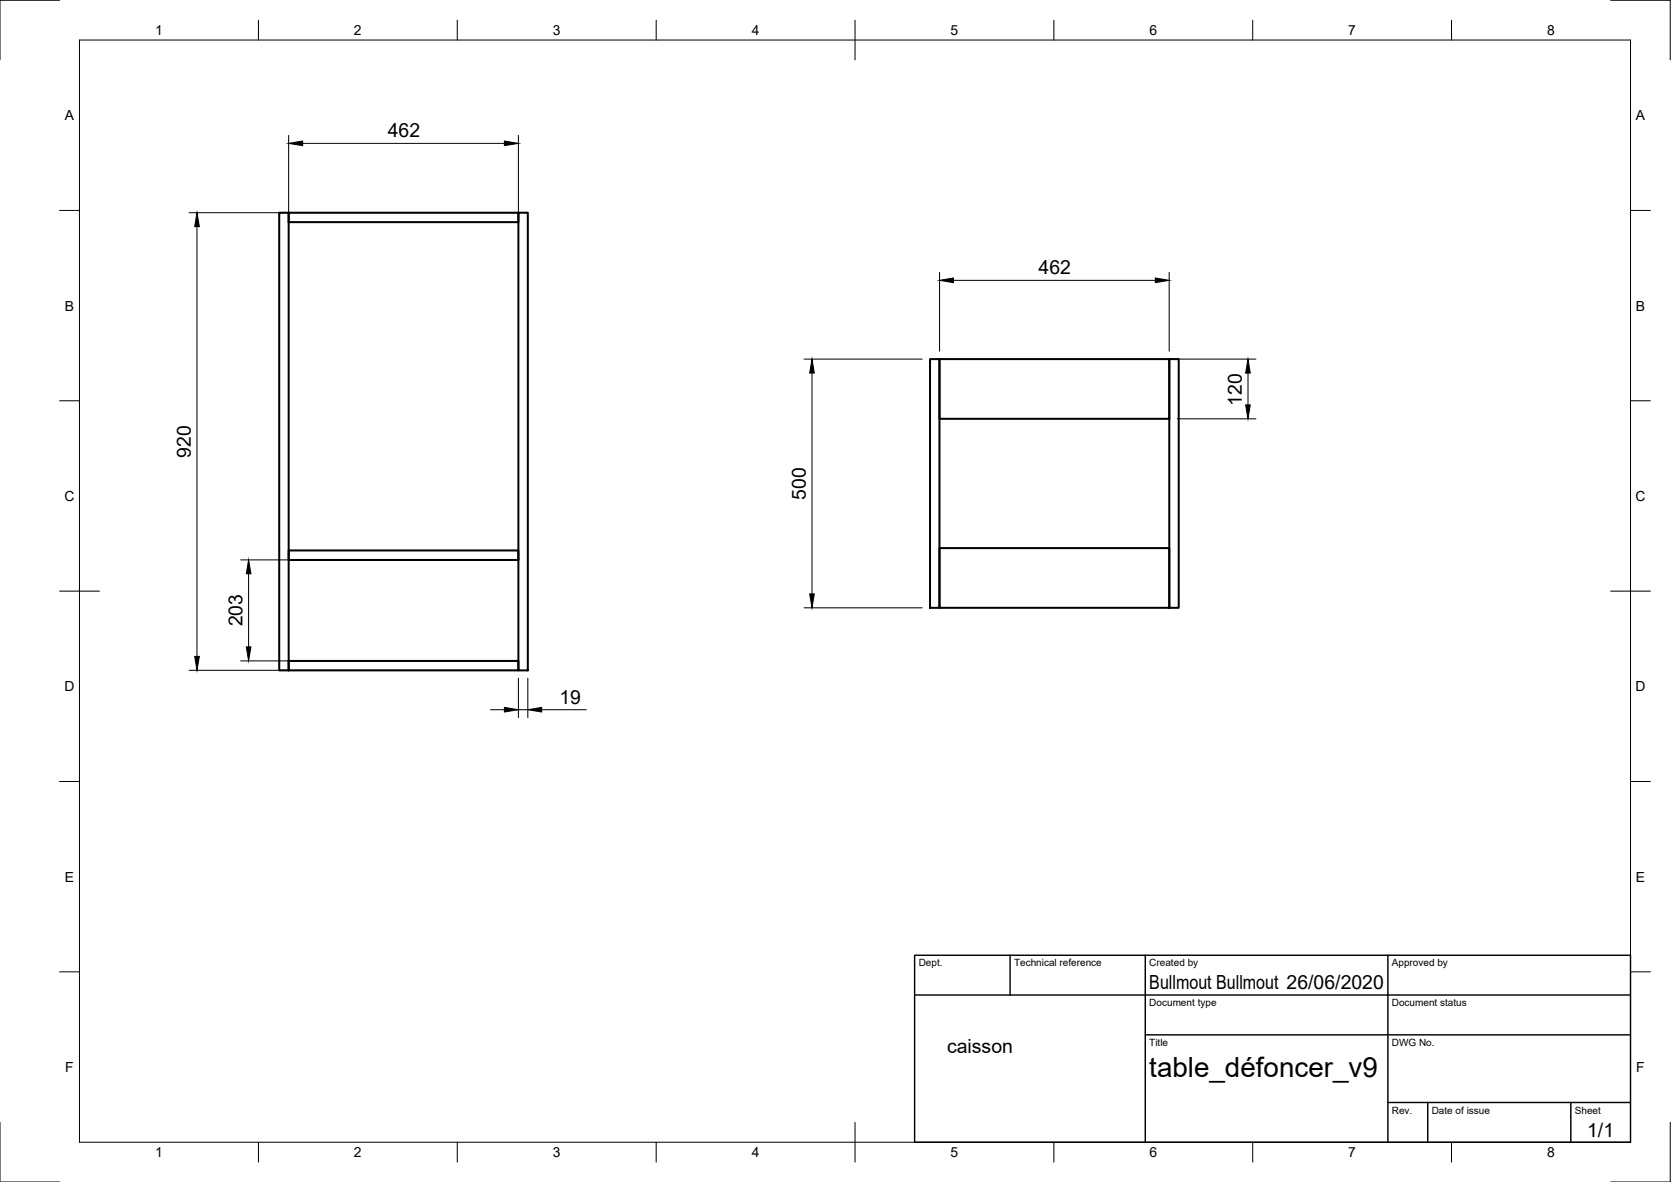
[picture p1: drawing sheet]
<svg xmlns="http://www.w3.org/2000/svg" width="420mm" height="297mm" viewBox="0 0 420 297" stroke-linecap="round" stroke-linejoin="round" font-family="sans-serif">
<!-- layer: Visible -->
<path d="M70.2 53.5h2.4v2.3h57.7v-2.3h-57.7v115h-2.4zM130.3 53.5h2.4v115h-2.4zM233.8 90.2h2.4v62.5h-2.4zM236.2 90.2h57.8v15h-57.8zM294 90.2h2.4v62.5h-2.4zM72.6 138.3h57.7v2.4h-57.7zM236.2 137.7h57.8v15h-57.8zM72.6 166.1h57.7v2.4h-57.7z" fill="none" stroke="#000" stroke-width=".51"/>
<!-- layer: Border -->
<g fill="none" stroke="#000" stroke-width=".25">
<path d="M15 .1h-15v15M20 10.1h390v276.9h-390zM65 5.1v5M115 5.1v5M165 5.1v5M215 5.1v10M265 5.1v5M315 5.1v5M365 5.1v5M405 .1h15v15M15 52.9h5M410 52.9h5"/>
<path d="M15 100.7h5M410 100.7h5M15 148.6h10M405 148.6h10M15 196.4h5M410 196.4h5M15 244.2h5M410 244.2h5M0 282.1v14.9h15M65 287v5M115 287v5M165 287v5"/>
<path d="M215 282.1v9.9M265 287v5M315 287v5M365 287v5M420 282.1v14.9h-15"/>
</g>
<!-- layer: TitleBlock -->
<path d="M230 240.1h180v46.9h-180zM230 250h180M254 240.1v9.9M288 240.1v46.9M349 240.1v46.9M288 260.1h122M349 277.1h61M359 277.1v9.9M395 277.1v9.9" fill="none" stroke="#000" stroke-width=".36"/>
<!-- layer: Dimensions -->
<g fill="none" stroke="#000" stroke-width=".25">
<path d="M72.6 34v19.8M76.1 36h50.7M130.3 34v19.8M47.5 53.5h83.2M49.5 56.9v108.1M236.2 68.4v19.9M239.7 70.4h50.8M294 68.4v19.9M202.2 90.2h29.7M204.2 93.8v55.5M296 90.2h19.8M313.8 93.8v8"/>
<path d="M296 105.2h19.8M60.5 140.7h67.8M62.5 144.2v18.4M202.2 152.7h29.7M47.5 168.5h83.2M60.5 166.1h67.8M123.3 178.4h3.5M130.3 170.4v9.9M130.3 178.4h2.4M132.7 170.4v9.9M136.2 178.4h11.2"/>
</g>
<g fill="#000" stroke="#000" stroke-width=".25">
<path d="M72.6 36l3.5-.6v1.2zM126.8 35.4l3.5 .6-3.5 .6zM49.5 53.5l.6 3.4h-1.1zM236.2 70.4l3.5-.5v1.1zM290.5 69.9l3.5 .5-3.5 .6zM204.2 90.2l.5 3.6h-1.1zM313.8 90.2l.6 3.6h-1.2zM313.2 101.8h1.2l-.6 3.4zM62.5 140.7l.6 3.5h-1.2zM203.6 149.3h1.1l-.5 3.4zM49 165h1.1l-.6 3.5zM61.9 162.6h1.2l-.6 3.5z"/>
<path d="M126.8 177.8l3.5 .6-3.5 .5zM132.7 178.4l3.5-.6v1.1z"/>
</g>
<text font-size="7" x="289" y="270.6">table_défoncer_v9</text>
<g font-size="4.9">
<text x="97.5" y="34.5">462</text>
<text x="261.1" y="68.9">462</text>
<text x="312.2" y="102" transform="rotate(-90 312.2 102)">120</text>
<text x="48" y="115" transform="rotate(-90 48 115)">920</text>
<text x="202.6" y="125.6" transform="rotate(-90 202.6 125.6)">500</text>
<text x="60.9" y="157.4" transform="rotate(-90 60.9 157.4)">203</text>
<text x="140.7" y="176.8">19</text>
<text x="289" y="248.5">Bullmout Bullmout 26/06/2020</text>
<text x="238.1" y="264.7">caisson</text>
<text x="399.1" y="285.7">1/1</text>
</g>
<g font-size="3.5">
<text x="39" y="8.8">1</text>
<text x="89" y="8.8">2</text>
<text x="139" y="8.8">3</text>
<text x="189" y="8.8">4</text>
<text x="239" y="8.8">5</text>
<text x="289" y="8.8">6</text>
<text x="339" y="8.8">7</text>
<text x="389" y="8.8">8</text>
<text x="16.3" y="30.2">A</text>
<text x="411.3" y="30.2">A</text>
<text x="16.3" y="78">B</text>
<text x="411.3" y="78">B</text>
<text x="16.2" y="125.9">C</text>
<text x="411.2" y="125.9">C</text>
<text x="16.2" y="173.7">D</text>
<text x="411.2" y="173.7">D</text>
<text x="16.3" y="221.6">E</text>
<text x="411.3" y="221.6">E</text>
<text x="16.4" y="269.4">F</text>
<text x="411.4" y="269.4">F</text>
<text x="39" y="290.8">1</text>
<text x="89" y="290.8">2</text>
<text x="139" y="290.8">3</text>
<text x="189" y="290.8">4</text>
<text x="239" y="290.8">5</text>
<text x="289" y="290.8">6</text>
<text x="339" y="290.8">7</text>
<text x="389" y="290.8">8</text>
</g>
<g font-size="2.5">
<text x="231" y="242.9">Dept.</text>
<text x="255" y="242.9">Technical reference</text>
<text x="289" y="242.9">Created by</text>
<text x="350" y="242.9">Approved by</text>
<text x="289" y="252.8">Document type</text>
<text x="350" y="252.8">Document status</text>
<text x="289" y="262.9">Title</text>
<text x="350" y="262.9">DWG No.</text>
<text x="350" y="279.9">Rev.</text>
<text x="360" y="279.9">Date of issue</text>
<text x="396" y="279.9">Sheet</text>
</g>
</svg>
